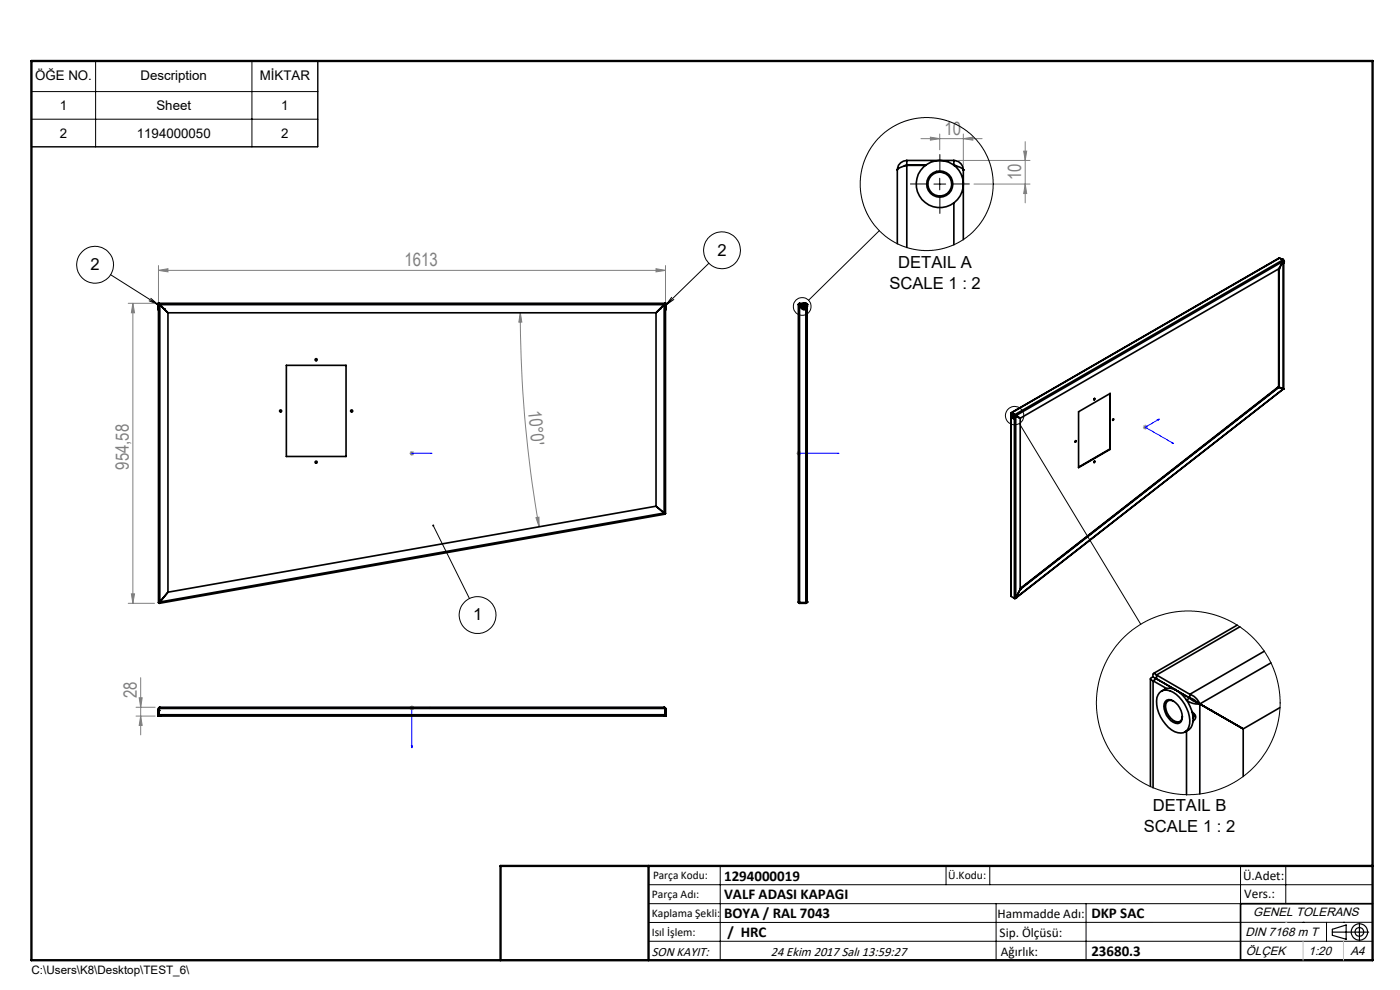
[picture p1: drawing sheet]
<svg xmlns="http://www.w3.org/2000/svg" width="297mm" height="210mm" viewBox="0 0 297 210" stroke-linecap="round" stroke-linejoin="round" font-family="sans-serif">
<g fill="none" stroke="#000" stroke-width=".21">
<path d="M6.7 12.8h60.7v18.3h-60.7zM6.7 19.4h60.7M20.3 12.8v18.3M53.4 12.8v18.3M6.7 25.3h60.7M198.1 39h2.5M199.4 37.8v2.5M23.5 58.3l10 6.3M150.4 55.8l-9.1 8.9M186.5 48.9l-15 14.8M31.6 63.8l1.9 .8M32 63.3l1.5 1.3"/>
<path d="M142.5 63.1l-1.2 1.6M142.9 63.5l-1.6 1.2M170.4 65h.3M170.6 64.8v.4M216.3 89.8l25.7 42.6M91.9 111.5l7.7 15.5M137.6 187.7h153.6M137.6 191.7h153.6M137.6 199.7h153.6M152.8 183.7v20M200.7 183.7v4M210 183.7v4"/>
<path d="M211.3 191.7v12M230.4 191.7v12M263.2 183.7v20M272.8 183.7v8M276.4 195.6h.1M281.4 195.6v4.1M285 195.6h.1M291.2 195.6l-153.6 .1"/>
<circle cx="20.2" cy="56.2" r="3.9"/>
<circle cx="153.2" cy="53.1" r="3.9"/>
<circle cx="170.2" cy="65" r="1.88"/>
<circle cx="215.3" cy="88.2" r="1.94"/>
<circle cx="101.3" cy="130.5" r="3.9"/>
</g>
<g fill="none" stroke="#000" stroke-width=".25">
<path d="M282.6 197.7h7.8M282.6 197.1l3-.9v3l-3-.8zM288.4 195.8v3.8M106.2 203.7h185"/>
<circle cx="288.4" cy="197.7" r="1.74"/>
<circle cx="288.4" cy="197.7" r=".93"/>
</g>
<g fill="none" stroke="#00f" stroke-width=".21">
<path d="M87.3 96.2h.2zM87.4 96.2h.1M87.4 96.2h4.3M91.7 96.2h-.5h.5M169.4 96.2h.2zM169.5 96.2h.1M169.5 96.2h8.5M178 96.2h-.4h.4M245.6 89l.4-.1-.3 .2zM246 88.9l-3 1.7 6 3.5M248.6 93.9h.1l.3 .2zM87.3 158.2h.2l-.1 .4z"/>
<path d="M91.2 150.1l.5 .1-.5 .1zM91.7 150.2h-4.3v8.4"/>
</g>
<g fill="none" stroke="#808080" stroke-width=".21">
<path d="M195.4 29.4h13M197.4 29.1l2 .3-2 .3zM199.4 28.4v3.4M203.4 34h15.1M204.4 29.4l2-.3v.6zM204.4 28.4v6.7M206.6 39h11.9M217.2 32.1h.6l-.3 1.9zM217.5 39l.3 2.1h-.6zM217.5 30v13M33.6 57.4l2-.4v.7zM33.6 56.3v8"/>
<path d="M33.6 57.4h107.6M139.2 57l2 .4-2 .3zM141.2 56.3v8M27.2 64.3h5.6M28.2 64.3l.3 2h-.6zM28.2 64.3v63.7M110.4 66.3l.3 2h-.6zM110.4 66.3a256.9 256.9 0 0 0 4 45.5M86.9 96.2h1M87 95.8l.7 .7M87.4 95.7v1M87.7 95.8l-.7 .7"/>
<path d="M169 96.2h1M169.1 95.8l.7 .7M169.5 95.7v1M169.8 95.8l-.7 .7M242.5 90.6h1M242.6 90.3l.7 .7M243 90.1v1M243.3 90.3l-.7 .7M113.7 109.8l.6-.1 .1 2.1zM27.2 128h5.6M27.9 126h.6l-.3 2zM28.9 151.9h4"/>
<path d="M28.9 150h4M29.5 148h.7l-.4 2zM29.8 151.9l.4 2h-.7zM29.8 143.7v12.2M86.9 150.2h1M87 149.8l.7 .7M87.4 149.6v1.1M87.7 149.8l-.7 .7"/>
</g>
<path d="M196.9 39h-3.8M199.4 36.5v-3.7M201.9 39h3.7M199.4 41.5v3.8M170.2 65h-.5M170.6 64.7v-.5M170.6 65.3v.5M170.9 65h.5" fill="none" stroke="#000" stroke-width=".21" stroke-dasharray="15.2 1.3 1.3 1.3"/>
<path d="M291.2 191.7h-28v12" fill="none" stroke="#000" stroke-width=".35"/>
<path d="M6.7 12.9h284.5v190.8h-284.5zM137.6 183.7v20M291.2 183.7h-185v20" fill="none" stroke="#000" stroke-width=".5"/>
<path d="M276.4 199.7v4M285 199.7v4" fill="none" stroke="#c0c0c0" stroke-width=".21"/>
<path d="M272.8 195.6h.1" fill="none" stroke="#c0c0c0" stroke-width=".25"/>
<path d="M91.7 111.4l.1-.1 .1 .2-.1-.2a.23 .23 0 0 1 .3 .2 .23 .23 0 0 1-.3 .2 .23 .23 0 0 1-.1-.3z" fill="#000"/>
<g fill="#00f">
<path d="M91.2 96.2h.5zM87.3 96.2h.2z"/>
<path d="M91.2 150.1v.2l.5-.1zM87.3 158.2l.1 .4 .1-.4zM297.1 171.8v.2zM297.1 176.8v.2z"/>
<path d="M245.6 89l.1 .1 .3-.2zM248.6 93.9l.4 .2-.3-.2zM169.4 96.2h.2zM177.6 96.2h.4zM191.3 210.1h.2zM199.4 210.1h.4z"/>
</g>
<g fill="#808080">
<path d="M33.6 57.4l2-.4v.7zM139.2 57l2 .4-2 .3zM197.4 29.1l2 .3-2 .3zM204.4 29.4l2-.3v.6z"/>
<path d="M29.8 151.9l.4 2h-.7zM29.5 148h.7l-.4 2z"/>
<path d="M28.2 64.3l.3 2h-.6zM27.9 126h.6l-.3 2zM217.2 32.1h.6l-.3 1.9zM217.5 39l.3 2.1h-.6z"/>
<path d="M110.4 66.3l.3 2h-.6zM113.7 109.8l.6-.1 .1 2.1z"/>
</g>
<g fill="none" stroke="#000" stroke-width=".35">
<path d="M190.4 36v15.7M192.4 35.1h-.3a2.58 2.58 0 0 0-1.7 .9M192.4 35.1l-.6 .1M192.4 34a2.03 2.03 0 0 0-2 2M192.4 34v18.5M192.4 35.1h4M192.4 34h10M202.4 35.1l.7 .2a1.58 1.58 0 0 1 1.3 .7M202.4 34a1.98 1.98 0 0 1 2 2M202.4 35.1l.5 .1M202.4 34v1.1M204.4 36h.1"/>
<path d="M204.4 36v14.8M202.4 43v8.9M271.3 57.1v25M271.3 57h.1M271.3 57l-54.9 31.7M271.3 57v25.2M271.5 54.7l-57 32.9M271.5 54.7l-56.9 32.9M271.5 54.7l.7 .4M271.8 54.9a.56 .56 0 0 1 .5 .3 .56 .56 0 0 1 0 .6 .64 .64 0 0 0-.5-.9zM272.2 55.1v.3M272.2 55.1l-56.9 32.9"/>
<path d="M272.2 55.1v.1M272.2 55.4h.1M272.2 55.2v.2M272.2 55.4l-56.7 32.8M272.2 55.4l-.9 1.6M272.2 55.4v27.1M272.2 55.2h.1M272.3 55.3l-.1 27.2M33.6 64.7l.2 .2-.2 .4M33.6 65.7l-.1-1.4 .1 63.5M33.8 64.5l.1 .1M33.8 64.3l.1 .3"/>
<path d="M33.8 64.3h107.2M33.8 64.3v.2M33.8 64.5h-.2l.3 .1M33.9 64.6v63.1M33.9 64.6l1.7 1.7M33.9 64.6h107M34.8 65.5h.1M35.6 66.3v59.3M35.6 66.3h103.6M60.7 77.5h12.7v19.3h-12.7zM139.2 66.3v41.1M140 65.5h.1"/>
<path d="M140.9 64.6v44.2M140.9 64.6l-1.7 1.7M141 64.5h.2l-.3 .1M141 64.5l-.1 .1M141 64.3l-.1 .3M141 64.3v.2M141.2 64.7l-.2 .2 .2 .4M141.2 65.7l.1-1.4-.1 44.6M169.4 64.6v63.1M169.5 64.5h.1M169.6 64.5l-.2 .1M169.6 64.3l-.2 .3"/>
<path d="M169.6 64.3h1.4M169.6 64.5h.5M169.6 64.3v63.7M171 64.5l.2 .1M171 64.3l.2 .3M171 64.5h.1M171 64.3v.2M171 65.5v62.5M171.2 64.6h.1M171.2 64.6v63.1M214.5 87.7v38.8M214.5 87.6v.1"/>
<path d="M214.5 87.7l.3 .2M214.5 87.6l.1 .1M214.6 87.7h.1M214.6 87.6h-.1M214.6 87.7h-.1M214.6 87.7l.4 .2M214.6 87.7l.7 .3M214.6 87.6v.1M214.6 87.6l.7 .4M214.6 88a.51 .51 0 0 1 .6 .2 .51 .51 0 0 1-.1 .6l-.4-.3zM214.7 87.9h.3M214.8 88.2a.22 .22 0 0 1 .3 .1 .22 .22 0 0 1-.3 .2z"/>
<path d="M214.9 88.1a.19 .19 0 0 0-.1 .3 .19 .19 0 0 0 .3 0M215 87.9h.1M215 87.9l.3 .4-.1 .5M215 87.9l.3 .1M215.2 88.8v38.1M215.3 88l.2 .2M215.3 88l.1 .2M215.3 88h.1M215.3 88.3v.3M215.4 88.4l-.1 .1M215.4 88.2h.1M215.4 88.2l1 .5"/>
<path d="M215.5 88.2v38.6M215.5 88.2l.9 .5M215.7 88.3h.1M216.4 88.7v36.3M228.2 93.5l-.1 .2M228.8 87.3l6.7-3.8v11.8l-6.7 3.9zM232.1 97.9l.2 .1-.2 .1zM232.2 84.5l-.1 .3M232.2 97.8l-.1 .3M235.4 95.2l.1 .1M235.4 83.5v11.7M235.4 95.2l-6.6 3.9"/>
<path d="M236.2 88.9l-.2 .2M271.3 82.1h.1M271.3 82.1v.1M271.3 82.1l-54.9 42.8M271.3 82l-54.9 42.8M271.3 82.2l-54.9 42.8M271.3 82.2l.9 .3M272.2 82.5h.1M272.2 82.5l-56.8 44.4M272.2 82.5l-56.7 44.3M139.2 107.4l1.7 1.4M139.2 107.4l-103.6 18.2"/>
<path d="M140.9 108.8l.1 .3M140.9 108.8l.1 .1M140.9 108.8l.3 .1M140.9 108.8h.1M140.9 108.8l-107 18.9M141 109.1l-107.2 18.9M141 108.9v.2M141 108.9h.2M33.6 127.8h.2M33.8 127.8v.2M33.9 127.7l-.1 .3M33.9 127.7l-.1 .1"/>
<path d="M33.9 127.7l-.3 .1M33.9 127.7h.1M35.6 125.6l-1.7 2.1M169.4 127.7l.2 .1M169.4 127.7l.2 .3M169.6 127.8h.1M169.6 127.8h1.4M169.6 128h1.4M171 127.8h.1M171.2 127.7l-.2 .1M171.2 127.7l-.2 .3M171.2 127.7h.1"/>
<path d="M214.5 126.4v.1M214.5 126.5l.7 .4M215.2 126.9l.1 .1M215.3 126.9v.1M215.5 126.8l-.3 .1M215.5 126.8l-.2 .2M215.5 126.8h.1M216.4 125h.1M216.4 125l-.9 1.8M262.5 132.6l-17.8 10.3M263 133l-17.6 10.2M268.2 138.1l-15.8 9.2"/>
<path d="M33.6 150.3l-.1 1.6 .1-1.3M33.6 151.7h.1M33.6 150.3h107.6M33.8 150.7h.1M33.8 151.6l.1 .3M33.8 151.6v.1M33.8 150.3v1.3M33.8 150.2v.1M33.9 150l-.1 .3M33.9 151.9l-.3-.3h107.6l-.3 .3M33.9 150l-.3 .3M33.9 151.9h.1"/>
<path d="M33.9 151.9h107M33.9 150h107M140.9 150l.1 .3M140.9 150l.3 .3M140.9 151.9h.1M141 150.2v.1M141 150.7h.1M141 151.6l-.1 .3M141 151.6v.1M141 150.3h.1M141 150.3v1.3M141.1 151.7h.1"/>
<path d="M141.2 150.3l.1 1.6-.1-1.3M244.1 144v22.8M244.6 143.6l-.5 .4v.2l.5 .2M244.6 144.4v22.7M244.6 144.4l2.9 1.6M244.6 143.6l.7 .4M245 144h.3M245.1 144h.3M245.2 143.7l.2 .3zM245.3 144h.1M245.3 144l-.7 .4M245.3 144l4.1 2.4"/>
<path d="M245.4 143.2l-.6-.3-.2 .1v.6M245.4 144l7 4.1M245.4 143.2v.8M245.4 143.2l7 4.1M246 146.9a2.61 2.61 0 0 1 3.6 .4 7.8 7.8 0 0 1 2.8 6.3 2.06 2.06 0 0 1-3.2 1.6 7.5 7.5 0 0 1-3.8-7.2zM246.4 146.6l.7-.4a2.68 2.68 0 0 1 3.2 .7 7.7 7.7 0 0 1 2.8 6.2 2.47 2.47 0 0 1-1.7 2.2M247.2 148.8a1.16 1.16 0 0 1 1.7-.1 3.8 3.8 0 0 1 1.7 4.4 1.75 1.75 0 0 1-2.7-.8 3.2 3.2 0 0 1-.7-3.5zM249 148.7a1.11 1.11 0 0 0-1.3 0 1.11 1.11 0 0 0-.4 1.3 3.6 3.6 0 0 0 2.5 3.1 .99 .99 0 0 0 1-1.1M249.3 146.3h.1M251.7 155.1v13.5M252.4 148.1l-.7 .4a3.6 3.6 0 0 0 2.8 .8M252.4 148.1l.8 .6 .6 .2"/>
<path d="M252.4 147.3a3.3 3.3 0 0 1 2.1 2M252.4 148.1a2.15 2.15 0 0 1 1.4 .8M252.4 147.3v.8M252.8 150.9a1.22 1.22 0 0 1 .7 1.7l-.5 .5M253.4 151.4l-.1 .5-.2 .5M253.8 148.9l.7 .4M253.8 148.9l9.9 5.7M254.5 149.3v19.1M256.9 150.7h.1M263 154.2l.7 .4M263.7 154.6v10.1M269.6 140.6l-15.1 8.7"/>
<path d="M271.5 150.1l-7.8 4.5"/>
<circle cx="199.4" cy="39.1" r="5"/>
<circle cx="199.4" cy="39" r="2.77"/>
<circle cx="199.4" cy="39.1" r="2.54"/>
<circle cx="67.1" cy="76.3" r=".21"/>
<circle cx="170.6" cy="65" r=".67"/>
<circle cx="170.6" cy="65" r=".33"/>
<circle cx="170.6" cy="65" r=".37"/>
<circle cx="59.5" cy="87.2" r=".21"/>
<circle cx="67.1" cy="98" r=".21"/>
<circle cx="74.6" cy="87.2" r=".21"/>
<circle cx="228.2" cy="93.6" r=".14"/>
<circle cx="232.2" cy="84.7" r=".14"/>
<circle cx="236.2" cy="89" r=".14"/>
</g>
<g fill="none" stroke="#000" stroke-width=".21">
<circle cx="196.6" cy="39.1" r="14.1"/>
<circle cx="252.1" cy="149.1" r="19.5"/>
</g>
<g font-size="3.9" fill="#808080">
<text x="200.4" y="28.5">10</text>
<text x="216.6" y="38.3" transform="rotate(-90 216.6 38.3)">10</text>
<text x="85.8" y="56.5">1613</text>
<text x="112.1" y="87.1" transform="rotate(85 112.1 87.1)">10°0'</text>
<text x="27.3" y="99.7" transform="rotate(-90 27.3 99.7)">954,58</text>
<text x="29" y="148.2" transform="rotate(-90 29 148.2)">28</text>
</g>
<g font-size="3.5">
<text x="19.2" y="57.3">2</text>
<text x="152.2" y="54.2">2</text>
<text x="190.5" y="56.8">DETAIL A</text>
<text x="188.7" y="61.3">SCALE 1 : 2</text>
<text x="100.4" y="131.6">1</text>
<text x="244.5" y="172">DETAIL B</text>
<text x="242.7" y="176.6">SCALE 1 : 2</text>
</g>
<g font-size="3.2">
<text x="153.6" y="190.8">VALF ADASI KAPAGI</text>
<text x="153.6" y="186.8">1294000019</text>
<text x="153.6" y="194.8">BOYA / RAL 7043</text>
<text x="231.5" y="194.8">DKP SAC</text>
<text x="154.3" y="198.8">/ HRC</text>
<text x="231.5" y="202.8">23680.3</text>
</g>
<g font-size="2.8">
<text x="7.4" y="16.9">ÖĞE NO.</text>
<text x="29.8" y="16.9">Description</text>
<text x="55.1" y="16.9">MİKTAR</text>
<text x="12.7" y="23.4">1</text>
<text x="33.2" y="23.4">Sheet</text>
<text x="59.7" y="23.4">1</text>
<text x="12.7" y="29.2">2</text>
<text x="29" y="29.2">1194000050</text>
<text x="59.7" y="29.2">2</text>
<text x="263.7" y="186.7">Ü.Adet:</text>
<text x="263.9" y="190.5">Vers.:</text>
<text x="211.6" y="194.8">Hammadde Adı:</text>
<text x="138.3" y="202.8">SON KAYIT:</text>
<text x="163.5" y="202.8">24 Ekim 2017 Salı 13:59:27</text>
<text x="212.1" y="198.7">Sip. Ölçüsü:</text>
<text x="212.3" y="202.7">Ağırlık:</text>
</g>
<g font-size="2.6">
<text x="265.9" y="194.4">GENEL TOLERANS</text>
<text x="264.2" y="198.5">DIN 7168 m T</text>
<text x="264.3" y="202.6">ÖLÇEK</text>
<text x="277.6" y="202.6">1:20</text>
<text x="286.5" y="202.6">A4</text>
</g>
<g font-size="2.5">
<text x="138.3" y="190.5">Parça Adı:</text>
<text x="138.5" y="186.5">Parça Kodu:</text>
<text x="201.2" y="186.5">Ü.Kodu:</text>
<text x="138.3" y="194.5">Kaplama Şekli:</text>
<text x="138.3" y="198.6">Isıl İşlem:</text>
<text x="6.7" y="206.7">C:\Users\K8\Desktop\TEST_6\</text>
</g>
</svg>
